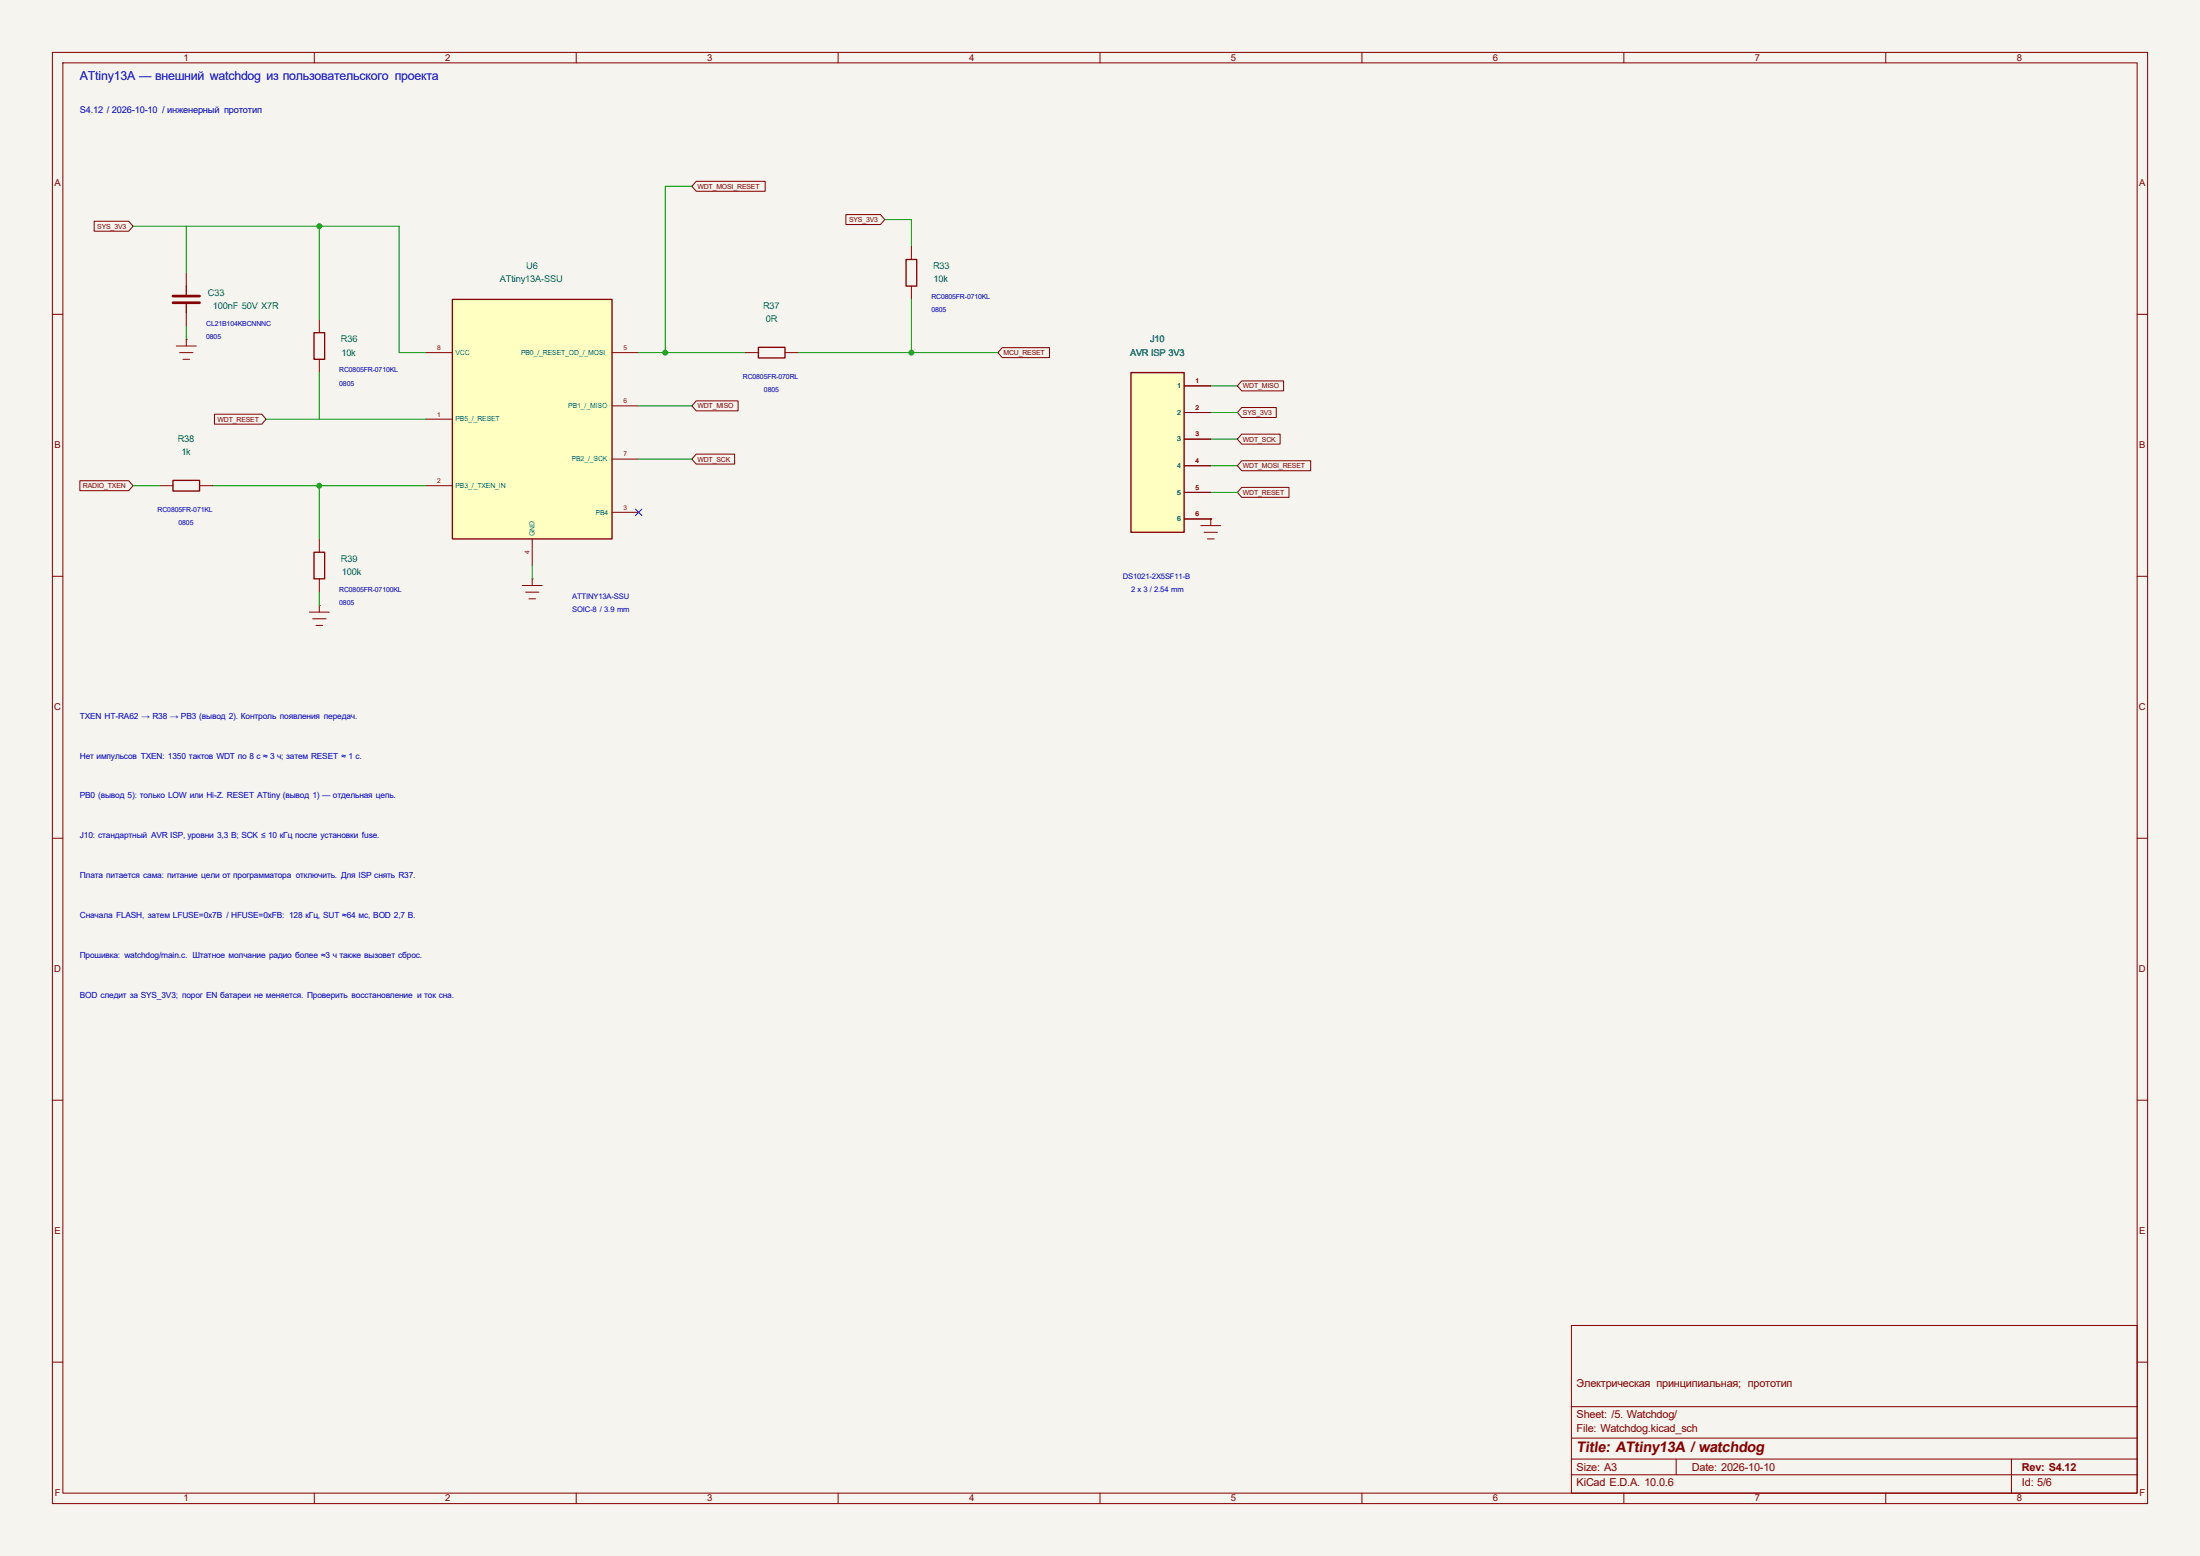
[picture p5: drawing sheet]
<svg xmlns="http://www.w3.org/2000/svg" width="420mm" height="297mm" viewBox="0 0 420 297" stroke-linecap="round" stroke-linejoin="round" font-family="sans-serif">
<path d="M0 0h420v297h-420z" fill="#f5f4ef" stroke="#f5f4ef" stroke-width=".19"/>
<g fill="none" stroke="#840000" stroke-width=".19">
<path d="M10 10h400v277h-400zM12 12h396v273h-396zM60 10v2M110 10v2M160 10v2M210 10v2M260 10v2M310 10v2M360 10v2M174 47v2.5M174 54.6v2.6M10 60h2"/>
<path d="M142.2 67.3h2.6M149.9 67.3h2.5M408 60h2M30.5 92.7h2.5M38.1 92.7h2.5M10 110h2M59.1 116.8h3.8M59.7 118.1h2.5M60.3 119.4h1.3M61 115.6h.1M61 102.9v2.5M61 110.5v2.5"/>
<path d="M61 115.6v1.2M99.7 111.8h3.8M100.3 113h2.6M101 114.3h1.2M101.6 110.5h.1M101.6 110.5v1.3M408 110h2M10 160h2M408 160h2M10 210h2M408 210h2M300 253h108v32h-108z"/>
<path d="M10 260h2M300 278.5h108M300 274.5h108M300 268.5h108M320 278.5v3M384 278.5v6.5M408 260h2M60 285v2M110 285v2M160 285v2M210 285v2M260 285v2"/>
<path d="M300 281.5h108M310 285v2M360 285v2"/>
</g>
<path d="M173 49.5h2v5.1h-2zM144.8 66.3h5.1v2h-5.1zM33 91.7h5.1v2h-5.1zM59.9 105.4h2.1v5.1h-2.1z" fill="none" stroke="#840000" stroke-width=".25"/>
<path d="M86.4 57.2h30.4v45.7h-30.4z" fill="#ffffc2"/>
<path d="M35.6 54.6v1.9M35.6 57.8v1.9M86.4 57.2h30.4v45.7h-30.4zM59.9 63.5h2.1v5.1h-2.1z" fill="none" stroke="#840000" stroke-width=".25"/>
<g fill="none" stroke="#840000" stroke-width=".19">
<path d="M35.6 52.1v2.5M35.6 59.7v2.5M33.7 66h3.8M34.3 67.3h2.5M34.9 68.6h1.3M35.6 64.8h.1M35.6 64.8v1.2M61 61v2.5M61 68.6v2.5M81.3 67.3h5.1M116.8 67.3h5.1M116.8 77.5h5.1"/>
<path d="M81.3 80h5.1M81.3 92.7h5.1M116.8 97.8h5.1M116.8 87.6h5.1M231.1 99.1h.1M231.1 99.1v1.2M101.6 102.9v5.1M229.2 100.3h3.8M229.9 101.6h2.5M230.5 102.9h1.3"/>
</g>
<path d="M33 56.5h5.1M33 57.8h5.1" fill="none" stroke="#840000" stroke-width=".51"/>
<path d="M215.9 71.1h10.2v30.5h-10.2z" fill="#ffffc2"/>
<path d="M215.9 71.1h10.2v30.5h-10.2z" fill="none" stroke="#840000" stroke-width=".25"/>
<g fill="none" stroke="#840000" stroke-width=".19">
<path d="M132.9 34.6h13.2v1.9h-13.2l-.8-.9zM18 42.2h6.6l.8 1-.8 .9h-6.6zM161.5 41h6.6l.8 .9-.8 1h-6.6zM40.9 79.1h9.1l.8 .9-.8 1h-9.1zM132.9 76.5h8v1.9h-8l-.8-.9zM191.3 66.4h9.1v1.9h-9.1l-.8-1zM226.1 73.7h5M226.1 78.7h5M237.1 72.7h7.9v1.9h-7.9l-.9-.9zM237.1 77.8h6.5v1.9h-6.5l-.9-1zM15.2 91.8h9.4l.8 .9-.8 1h-9.4zM132.9 86.7h7.3v1.9h-7.3l-.8-1z"/>
<path d="M226.1 83.8h5M226.1 88.9h5M226.1 94h5M226.1 99.1h5M231.1 99.1h.1M237.1 87.9h13.1v2h-13.1l-.9-1zM237.1 93h9v1.9h-9l-.9-.9zM237.1 82.9h7.3v1.9h-7.3l-.9-1z"/>
</g>
<g fill="none" stroke="#009600" stroke-width=".19">
<path d="M132.1 35.6h-5.1v31.7M25.4 43.2h50.8v24.1h5.1M35.6 43.2v8.9M61 43.2v17.8M168.9 41.9h5.1v5.1M174 57.2v10.1M35.6 62.2v2.6M61 71.1v8.9M121.9 67.3h20.3M121.9 77.5h10.2M152.4 67.3h38.1M231.1 73.7h5.1"/>
<path d="M231.1 78.7h5.1M25.4 92.7h5.1M40.6 92.7h40.7M50.8 80h30.5M61 92.7v10.2M121.9 87.6h10.2M231.1 83.8h5.1M231.1 88.9h5.1M231.1 94h5.1M61 113v2.6M101.6 108v2.5"/>
</g>
<path d="M121.3 97.2l1.2 1.2M122.5 97.2l-1.2 1.2" fill="none" stroke="#000084" stroke-width=".19"/>
<g fill="#009600" stroke="#009600" stroke-width=".19">
<circle cx="61" cy="92.7" r=".46"/>
<circle cx="61" cy="43.2" r=".46"/>
<circle cx="127" cy="67.3" r=".46"/>
<circle cx="174" cy="67.3" r=".46"/>
</g>
<text font-size="2.8" fill="#840000" x="301" y="277.2">Title: ATtiny13A / watchdog</text>
<text font-size="2.4" fill="#0000c2" x="15.2" y="15.4">ATtiny13A — внешний watchdog из пользовательского проекта</text>
<g font-size="2.1" fill="#840000">
<text x="301" y="264.7">Электрическая принципиальная; прототип</text>
<text x="301" y="273.4">File: Watchdog.kicad_sch</text>
<text x="301" y="270.7">Sheet: /5. Watchdog/</text>
<text x="301" y="280.8">Size: A3</text>
<text x="323" y="280.8">Date: 2026-10-10</text>
<text x="386" y="280.8">Rev: S4.12</text>
<text x="301" y="283.6">KiCad E.D.A. 10.0.6</text>
<text x="386" y="283.6">Id: 5/6</text>
</g>
<g font-size="1.8" fill="#840000">
<text x="35" y="11.6">1</text>
<text x="85" y="11.6">2</text>
<text x="135" y="11.6">3</text>
<text x="185" y="11.6">4</text>
<text x="235" y="11.6">5</text>
<text x="285" y="11.6">6</text>
<text x="335" y="11.6">7</text>
<text x="385" y="11.6">8</text>
<text x="10.4" y="35.6">A</text>
<text x="408.4" y="35.6">A</text>
<text x="10.4" y="85.6">B</text>
<text x="408.4" y="85.6">B</text>
<text x="10.3" y="135.6">C</text>
<text x="408.3" y="135.6">C</text>
<text x="10.3" y="185.6">D</text>
<text x="408.3" y="185.6">D</text>
<text x="10.4" y="235.6">E</text>
<text x="408.4" y="235.6">E</text>
<text x="10.4" y="285.6">F</text>
<text x="35" y="286.6">1</text>
<text x="85" y="286.6">2</text>
<text x="135" y="286.6">3</text>
<text x="185" y="286.6">4</text>
<text x="235" y="286.6">5</text>
<text x="285" y="286.6">6</text>
<text x="335" y="286.6">7</text>
<text x="385" y="286.6">8</text>
<text x="408.4" y="285.6">F</text>
</g>
<text font-size="1.8" fill="#0000c2" x="15.2" y="21.6">S4.12 / 2026-10-10 / инженерный прототип</text>
<g font-size="1.8" fill="#006464">
<text x="95.4" y="53.9">ATtiny13A-SSU</text>
<text x="100.5" y="51.4">U6</text>
<text x="178.1" y="51.4">R33</text>
<text x="178.2" y="53.9">10k</text>
<text x="39.7" y="56.4">C33</text>
<text x="40.7" y="59">100nF 50V X7R</text>
<text x="145.7" y="59">R37</text>
<text x="65.1" y="65.3">R36</text>
<text x="146.2" y="61.5">0R</text>
<text x="219.5" y="65.3">J10</text>
<text x="65.2" y="67.9">10k</text>
<text x="215.7" y="67.9">AVR ISP 3V3</text>
<text x="33.9" y="84.4">R38</text>
<text x="34.6" y="86.9">1k</text>
<text x="65.1" y="107.2">R39</text>
<text x="65.3" y="109.8">100k</text>
</g>
<g font-size="1.6" fill="#0000c2">
<text x="15.2" y="137.2">TXEN HT-RA62 → R38 → PB3 (вывод 2). Контроль появления передач.</text>
<text x="15.2" y="144.8">Нет импульсов TXEN: 1350 тактов WDT по 8 с ≈ 3 ч; затем RESET ≈ 1 с.</text>
<text x="15.2" y="152.4">PB0 (вывод 5): только LOW или Hi-Z. RESET ATtiny (вывод 1) — отдельная цепь.</text>
<text x="15.2" y="160">J10: стандартный AVR ISP, уровни 3,3 В; SCK ≤ 10 кГц после установки fuse.</text>
<text x="15.2" y="167.6">Плата питается сама: питание цели от программатора отключить. Для ISP снять R37.</text>
<text x="15.2" y="175.3">Сначала FLASH, затем LFUSE=0x7B / HFUSE=0xFB: 128 кГц, SUT ≈64 мс, BOD 2,7 В.</text>
<text x="15.2" y="182.9">Прошивка: watchdog/main.c. Штатное молчание радио более ≈3 ч также вызовет сброс.</text>
<text x="15.2" y="190.5">BOD следит за SYS_3V3; порог EN батареи не меняется. Проверить восстановление и ток сна.</text>
</g>
<g font-size="1.5" fill="#0000c2">
<text x="214.3" y="110.5">DS1021-2X5SF11-B</text>
<text x="215.9" y="113">2 x 3 / 2.54 mm</text>
<text x="109.2" y="116.8">SOIC-8 / 3.9 mm</text>
<text x="109.2" y="114.3">ATTINY13A-SSU</text>
</g>
<g font-size="1.3" fill="#840000">
<text x="133.1" y="36">WDT_MOSI_RESET</text>
<text x="18.6" y="43.7">SYS_3V3</text>
<text x="162.1" y="42.4">SYS_3V3</text>
<text x="191.6" y="67.8">MCU_RESET</text>
<text x="133.1" y="78">WDT_MISO</text>
<text x="237.3" y="74.1">WDT_MISO</text>
<text x="41.5" y="80.5">WDT_RESET</text>
<text x="237.3" y="79.2">SYS_3V3</text>
<text x="133.1" y="88.1">WDT_SCK</text>
<text x="237.3" y="89.4">WDT_MOSI_RESET</text>
<text x="237.3" y="84.3">WDT_SCK</text>
<text x="15.8" y="93.2">RADIO_TXEN</text>
<text x="237.3" y="94.5">WDT_RESET</text>
</g>
<g font-size="1.3" fill="#0000c2">
<text x="177.8" y="59.6">0805</text>
<text x="177.8" y="57.1">RC0805FR-0710KL</text>
<text x="39.4" y="62.2">CL21B104KBCNNNC</text>
<text x="39.4" y="64.7">0805</text>
<text x="64.8" y="71.1">RC0805FR-0710KL</text>
<text x="64.8" y="73.6">0805</text>
<text x="141.8" y="72.3">RC0805FR-070RL</text>
<text x="145.8" y="74.9">0805</text>
<text x="30.1" y="97.7">RC0805FR-071KL</text>
<text x="34.1" y="100.3">0805</text>
<text x="64.8" y="113">RC0805FR-07100KL</text>
<text x="64.8" y="115.5">0805</text>
</g>
<g font-size="1.3" fill="#a90000">
<text x="83.5" y="66.8">8</text>
<text x="119" y="66.8">5</text>
<text x="119" y="77">6</text>
<text x="228.2" y="73.2">1</text>
<text x="83.5" y="79.5">1</text>
<text x="228.2" y="78.2">2</text>
<text x="228.2" y="83.3">3</text>
<text x="119" y="87.1">7</text>
<text x="228.2" y="88.4">4</text>
<text x="83.5" y="92.2">2</text>
<text x="228.2" y="93.5">5</text>
<text x="119" y="97.3">3</text>
<text x="228.2" y="98.6">6</text>
<text x="101.1" y="105.8" transform="rotate(-90 101.1 105.8)">4</text>
</g>
<g font-size="1.3" fill="#006464">
<text x="87" y="67.7">VCC</text>
<text x="99.5" y="67.7">PB0_/_RESET_OD_/_MOSI</text>
<text x="108.5" y="77.9">PB1_/_MISO</text>
<text x="224.7" y="74.1">1</text>
<text x="87" y="80.4">PB5_/_RESET</text>
<text x="224.7" y="79.2">2</text>
<text x="109.1" y="88.1">PB2_/_SCK</text>
<text x="224.7" y="84.2">3</text>
<text x="224.7" y="89.3">4</text>
<text x="87" y="93.1">PB3_/_TXEN_IN</text>
<text x="224.7" y="94.4">5</text>
<text x="113.7" y="98.2">PB4</text>
<text x="224.7" y="99.5">6</text>
<text x="102" y="102.3" transform="rotate(-90 102 102.3)">GND</text>
</g>
</svg>
